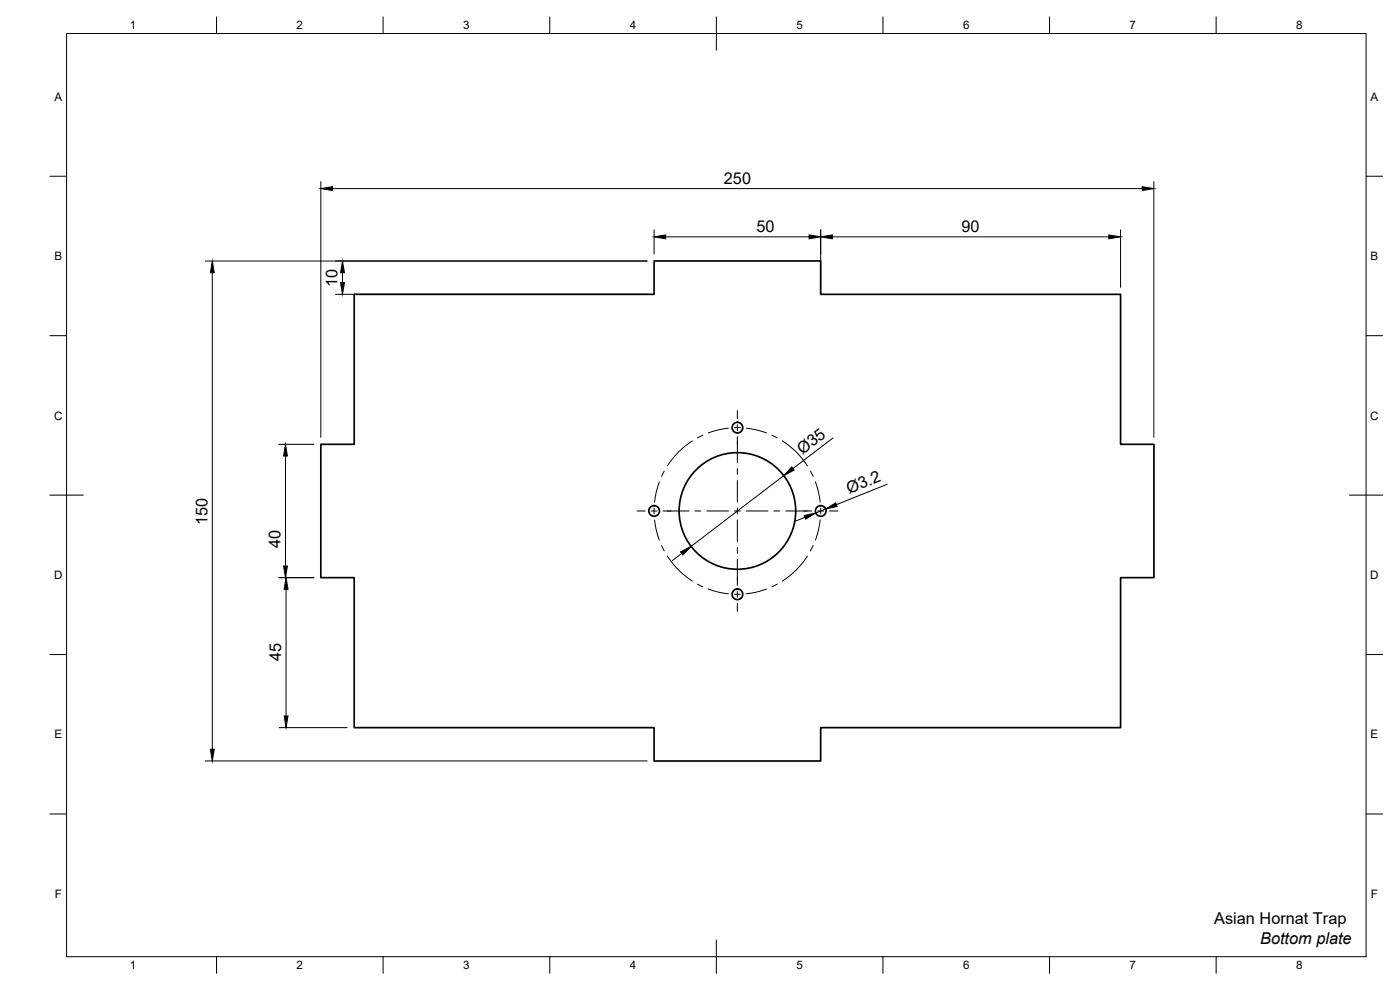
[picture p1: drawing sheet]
<svg xmlns="http://www.w3.org/2000/svg" width="420mm" height="297mm" viewBox="0 0 420 297" stroke-linecap="round" stroke-linejoin="round" font-family="sans-serif">
<!-- layer: Visible -->
<g fill="none" stroke="#000" stroke-width=".51">
<path d="M106.3 88.3h90v-10h50v10h90v45h10v40h-10v45h-90v10h-50v-10h-90v-45h-10v-40h10z"/>
<circle cx="221.3" cy="128.3" r="1.6"/>
<circle cx="196.3" cy="153.3" r="1.6"/>
<circle cx="221.3" cy="153.3" r="17.5"/>
<circle cx="246.3" cy="153.3" r="1.6"/>
<circle cx="221.3" cy="178.3" r="1.6"/>
</g>
<!-- layer: BORDER -->
<g fill="none" stroke="#000" stroke-width=".3">
<path d="M20 10.1h390v276.9h-390zM65 5.1v5M115 5.1v5M165 5.1v5M215 5.1v10M265 5.1v5M315 5.1v5M365 5.1v5M15 52.9h5M410 52.9h5M15 100.7h5M410 100.7h5"/>
<path d="M15 148.6h10M405 148.6h10M15 196.4h5M410 196.4h5M15 244.2h5M410 244.2h5M65 287v5M115 287v5M165 287v5M215 282.1v9.9M265 287v5M315 287v5"/>
<path d="M365 287v5"/>
</g>
<!-- layer: FD_Dimensions -->
<g fill="none" stroke="#000" stroke-width=".3">
<path d="M96.3 54.5v76.7M99.8 56.6h243M346.3 54.5v76.7M61.6 78.3h132.6M196.3 69v7.2M199.8 71.1h43M246.3 69v17.2M249.8 71.1h83M336.3 69v17.2M63.7 81.8v143M100.7 88.3h93.5M102.8 81.8v3"/>
<path d="M83.6 133.3h10.6M85.7 136.8v33M250 131.4l-12 9.2M235.2 142.7l-27.8 21.2M241.6 155.2l-3.3 1.3M247.8 152.7l-3 1.2M266.3 145.3l-15.3 6.1M83.6 173.3h10.6M85.9 176.8v38M204.6 166.1l-2.8 2.1M83.8 218.3h20.4M61.6 228.3h132.6"/>
</g>
<g fill="#000" stroke="#000" stroke-width=".3">
<path d="M96.3 56.6l3.5-.6v1.2zM342.8 56l3.5 .6-3.5 .6zM196.3 71.1l3.5-.6v1.2zM242.8 70.5l3.5 .6-3.5 .6zM246.3 71.1l3.5-.6v1.2zM332.8 70.5l3.5 .6-3.5 .6zM63.7 78.3l.6 3.5h-1.2zM102.8 78.3l.6 3.5h-1.2zM102.2 84.8h1.2l-.6 3.5zM85.7 133.3l.6 3.5h-1.2zM237.6 140.1l.7 .9-3.1 1.7zM241.3 154.7l3.5-.8-3 1.9z"/>
<path d="M247.8 152.7l3-1.8 .4 1.1zM85.1 169.8h1.2l-.6 3.5zM85.9 173.3l.5 3.5h-1.1zM204.2 165.6l3.2-1.7-2.4 2.6zM85.3 214.8h1.1l-.5 3.5zM63.1 224.8h1.2l-.6 3.5z"/>
</g>
<!-- layer: Smart Centers -->
<g fill="none" stroke="#000" stroke-width=".3">
<path d="M207.8 132.3a24.9 24.9 0 0 0-7.5 7.5M210.9 130.6l-1.6 .8M218.6 128.5l-2.8 .4-3.2 1M221.3 123.2v2.5M221.3 127.4v1.8M221.3 131v7.8M222.2 128.3h-1.8M224 128.5l2.8 .4 3.2 1M231.7 130.6l1.6 .8M234.8 132.3a24.5 24.5 0 0 1 7.5 7.5M191.2 153.3h2.4M195.4 153.3h1.8"/>
<path d="M196.3 152.4v1.8M196.4 156l.5 2.8 1 3.2M197.9 144.6l-1 3.3-.5 2.8M199 153.3h7.8M199.3 141.3l-.7 1.6M208.6 153.3h1.8M212.1 153.3h6.5M220.4 153.3h1.8M221.3 140.6v1.8M221.3 144.2v6.5M221.3 152.4v1.8M221.3 156v6.5"/>
<path d="M224 153.3h6.5M232.2 153.3h1.8M235.8 153.3h7.8M243.2 141.4l.8 1.5M244.7 144.6l1 3.3 .4 2.8M245.4 153.3h1.8M246.1 156l-.4 2.8-1 3.3M246.3 152.4v1.8M249 153.3h2.4M198.6 163.7l.7 1.6M200.3 166.8a25.5 25.5 0 0 0 7.5 7.6M209.3 175.3l1.6 .8"/>
<path d="M212.6 176.7l3.2 1 2.8 .5M221.3 164.3v1.8M221.3 167.8v7.8M221.3 177.4v1.8M222.2 178.3h-1.8M230 176.7l-3.2 1-2.8 .5M233.3 175.3l-1.6 .8M242.3 166.8a25.1 25.1 0 0 1-7.5 7.6M244 163.7l-.8 1.6M221.3 181v2.4"/>
</g>
<g font-size="4.9">
<text x="217.3" y="55.1">250</text>
<text x="227" y="69.6">50</text>
<text x="288.6" y="69.6">90</text>
<text x="101.3" y="86.2" transform="rotate(-90 101.3 86.2)">10</text>
<text x="240.8" y="136.5" transform="rotate(-37 240.8 136.5)">Ø35</text>
<text x="254.8" y="148.2" transform="rotate(-22 254.8 148.2)">Ø3.2</text>
<text x="62.3" y="157.6" transform="rotate(-90 62.3 157.6)">150</text>
<text x="84.2" y="164.3" transform="rotate(-90 84.2 164.3)">40</text>
<text x="84.4" y="198.5" transform="rotate(-90 84.4 198.5)">45</text>
<text x="364.4" y="277.3">Asian Hornat Trap</text>
<text x="378.2" y="283.2">Bottom plate</text>
</g>
<g font-size="3.5">
<text x="39" y="8.8">1</text>
<text x="89" y="8.8">2</text>
<text x="139" y="8.8">3</text>
<text x="189" y="8.8">4</text>
<text x="239" y="8.8">5</text>
<text x="289" y="8.8">6</text>
<text x="339" y="8.8">7</text>
<text x="389" y="8.8">8</text>
<text x="16.3" y="30.2">A</text>
<text x="411.3" y="30.2">A</text>
<text x="16.3" y="78">B</text>
<text x="411.3" y="78">B</text>
<text x="16.2" y="125.9">C</text>
<text x="411.2" y="125.9">C</text>
<text x="16.2" y="173.7">D</text>
<text x="411.2" y="173.7">D</text>
<text x="16.3" y="221.6">E</text>
<text x="411.3" y="221.6">E</text>
<text x="16.4" y="269.4">F</text>
<text x="411.4" y="269.4">F</text>
<text x="39" y="290.8">1</text>
<text x="89" y="290.8">2</text>
<text x="139" y="290.8">3</text>
<text x="189" y="290.8">4</text>
<text x="239" y="290.8">5</text>
<text x="289" y="290.8">6</text>
<text x="339" y="290.8">7</text>
<text x="389" y="290.8">8</text>
</g>
</svg>
